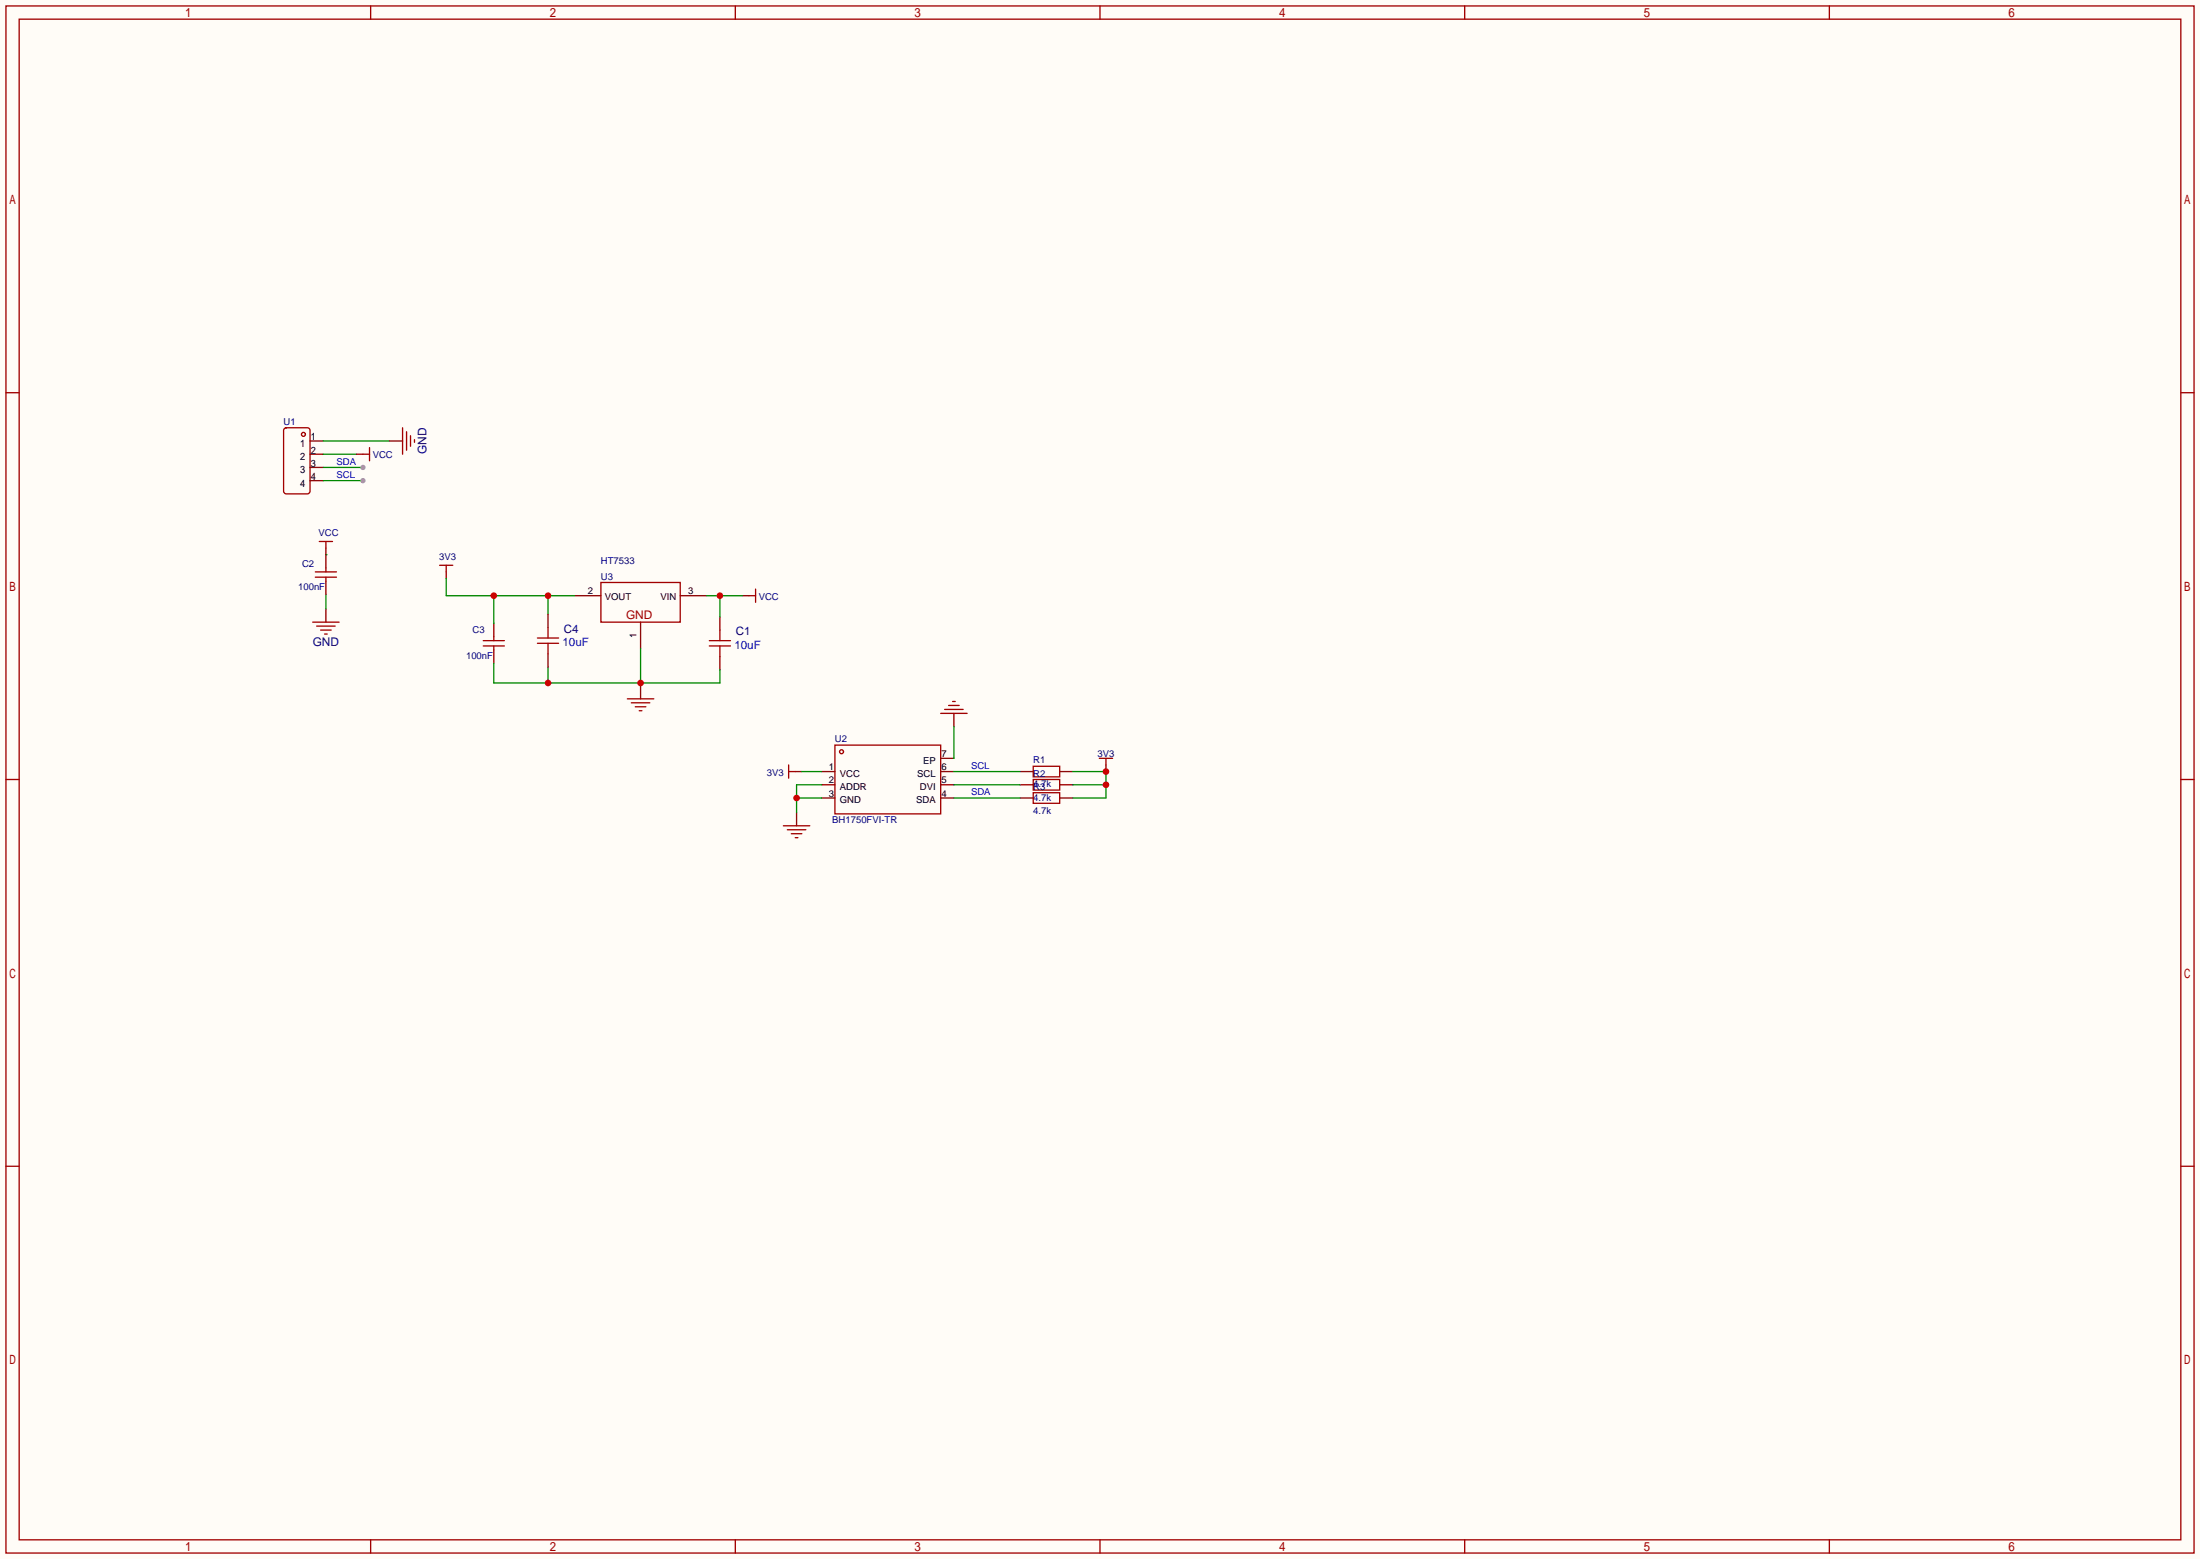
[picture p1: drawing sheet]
<svg xmlns="http://www.w3.org/2000/svg" width="423mm" height="299mm" viewBox="0 0 423 299" stroke-linecap="round" stroke-linejoin="round" font-family="sans-serif">
<path d="M0 0h422.7v299.5h-422.7z" fill="#fffcf7"/>
<g fill="none" stroke="#a10000" stroke-width=".25">
<path d="M1.1 1.1h420.4v297.2h-420.4zM3.7 3.7h415.3v292.1h-415.3zM71.2 1.1v2.6M141.3 1.1v2.6M211.3 1.1v2.6M281.4 1.1v2.6M351.5 1.1v2.6M1.1 75.4h2.6M419 75.4h2.5M54.6 82.4l.4-.2h4.1l.4 .2 .1 12-.3 .4-4.3 .1-.4-.3zM77.3 82.2v5M78.1 82.9v3.6"/>
<path d="M78.9 83.7v2M79.6 84.5v.5M115.4 111.9h15.3v7.6h-15.3zM1.1 149.7h2.6M419 149.7h2.5M1.1 224h2.6M419 224h2.5M71.2 295.8v2.5M141.3 295.8v2.5M211.3 295.8v2.5M281.4 295.8v2.5M351.5 295.8v2.5"/>
<circle cx="58.3" cy="83.4" r=".38"/>
</g>
<path d="M59.6 84.7h2.5M59.6 87.2h2.5M59.6 89.8h2.5M59.6 92.3h2.5M74.8 84.7h2.5M110.4 114.4h5M123.1 119.5v5.1M130.7 114.4h5.1" fill="none" stroke="#870000" stroke-width=".25"/>
<path d="M62.1 84.7h12.7M62.1 89.8h7.6" fill="none" stroke="#008700" stroke-width=".25"/>
<circle cx="69.7" cy="89.8" r=".51" fill="#999"/>
<path d="M62.1 92.3h7.6" fill="none" stroke="#008700" stroke-width=".25"/>
<circle cx="69.7" cy="92.3" r=".51" fill="#999"/>
<path d="M62.1 87.2h6.4M135.8 114.4h6.8M138.3 114.4v4.1" fill="none" stroke="#008700" stroke-width=".25"/>
<path d="M68.5 87.2h1.2M94.9 119.8v2.5M138.3 118.5v2.5M142.6 114.4h1.3M94.9 124.8v2.6M138.3 126.1v2.6" fill="none" stroke="#870000" stroke-width=".25"/>
<path d="M69.7 87.2h1.3M71 86v2.5M143.9 114.4h1.3M145.2 113.2v2.5M92.8 124.1h4.1M92.8 123.1h4.1M94.9 122.3v.8M94.9 124.1v.7M136.3 124.1h4M136.3 123.1h4M138.3 121v2.1M138.3 124.1v2" fill="none" stroke="#a10000" stroke-width=".25"/>
<circle cx="138.3" cy="114.4" r=".63" fill="#c00"/>
<path d="M123.1 131.7v2.5" fill="none" stroke="#870000" stroke-width=".25"/>
<path d="M120.5 134.2h5.1M121.3 135h3.5M122 135.8h2.1M122.8 136.5h.5" fill="none" stroke="#a10000" stroke-width=".25"/>
<path d="M94.9 127.4v3.8h43.4v-2.5M105.3 128.1v3.1M123.1 124.6v7.1" fill="none" stroke="#008700" stroke-width=".25"/>
<g fill="#c00">
<circle cx="123.1" cy="131.2" r=".63"/>
<circle cx="105.3" cy="131.2" r=".63"/>
</g>
<path d="M85.7 109.9v1.2" fill="none" stroke="#870000" stroke-width=".25"/>
<path d="M84.5 108.6h2.5M85.7 108.6v1.3" fill="none" stroke="#a10000" stroke-width=".25"/>
<path d="M85.7 111.1v3.3h24.7M94.9 114.4v5.4M105.3 114.4v3.6" fill="none" stroke="#008700" stroke-width=".25"/>
<g fill="#c00">
<circle cx="94.9" cy="114.4" r=".63"/>
<circle cx="105.3" cy="114.4" r=".63"/>
</g>
<g fill="none" stroke="#a10000" stroke-width=".25">
<path d="M60.1 119.5h5.1M60.6 110.9h4M60.6 109.9h4M61.3 104h2.6M62.6 104v1.3M62.6 109.1v.8M62.6 110.9v.7M60.8 120.3h3.6M61.6 121h2M62.4 121.8h.5M150.5 158.6h5.1M151.3 159.4h3.5"/>
<path d="M151.5 146.9v2.6M151.5 148.2h1.3M160.4 143.1h20.3v13.2h-20.3zM152 160.1h2.1M152.8 160.9h.5"/>
<circle cx="161.7" cy="144.4" r=".38"/>
</g>
<path d="M62.6 105.3v3.8M62.6 111.6v2.6M62.6 117v2.5M152.8 148.2h1.3M153 156.1v2.5M157.9 148.2h2.5M157.9 150.7h2.5M157.9 153.3h2.5M180.7 148.2h2.6M180.7 150.7h2.6M180.7 153.3h2.6M180.7 145.7h2.6" fill="none" stroke="#870000" stroke-width=".25"/>
<path d="M62.6 106.6h.1M62.6 114.2v2.8M153 153.3h4.9M154.1 148.2h3.8M157.9 150.7h-4.9v5.4" fill="none" stroke="#008700" stroke-width=".25"/>
<circle cx="153" cy="153.3" r=".63" fill="#c00"/>
<path d="M183.3 137v2.6M196 148.2h2.5M196 150.7h2.5M196 153.3h2.5M203.6 148.2h2.5M203.6 150.7h2.5M203.6 153.3h2.5M212.5 146.9v1.3" fill="none" stroke="#870000" stroke-width=".25"/>
<path d="M180.7 137h5.1M181.5 136.3h3.5M182.2 135.5h2.1M183 134.7h.5M198.5 147.2h5.1v2h-5.1zM198.5 149.7h5.1v2.1h-5.1zM198.5 152.3h5.1v2h-5.1zM211.2 145.7h2.5M212.5 145.7v1.2" fill="none" stroke="#a10000" stroke-width=".25"/>
<path d="M183.3 139.6v6.1M183.3 148.2h12.7M183.3 150.7h12.7M183.3 153.3h12.7M206.1 148.2h6.4v5.1h-6.4M206.1 150.7h6.4" fill="none" stroke="#008700" stroke-width=".25"/>
<g fill="#c00">
<circle cx="212.5" cy="148.2" r=".63"/>
<circle cx="212.5" cy="150.7" r=".63"/>
</g>
<path d="M103.3 123.6h4M103.3 122.6h4M105.3 120.5v2.1M105.3 123.6v2" fill="none" stroke="#a10000" stroke-width=".25"/>
<path d="M105.3 118v2.5M105.3 125.6v2.5" fill="none" stroke="#870000" stroke-width=".25"/>
<g font-size="2.3" fill="#000080">
<text x="81.9" y="87.2" transform="rotate(-90 81.9 87.2)">GND</text>
<text x="60.1" y="124.1">GND</text>
</g>
<text font-size="2.3" fill="#a00000" x="120.3" y="118.8">GND</text>
<g font-size="2.2" fill="#00f">
<text x="108.1" y="124.1">10uF</text>
<text x="141.1" y="124.6">10uF</text>
</g>
<g font-size="2.2" fill="#000080">
<text x="108.3" y="121.5">C4</text>
<text x="141.4" y="122">C1</text>
</g>
<g font-size="1.8" fill="#000080">
<text x="54.5" y="81.7">U1</text>
<text x="71.6" y="88">VCC</text>
<text x="61.2" y="103">VCC</text>
<text x="84.4" y="107.6">3V3</text>
<text x="57.3" y="113.4">100nF</text>
<text x="58" y="108.8">C2</text>
<text x="115.4" y="111.4">U3</text>
<text x="115.4" y="108.3">HT7533</text>
<text x="145.8" y="115.2">VCC</text>
<text x="90.8" y="121.5">C3</text>
<text x="89.5" y="126.6">100nF</text>
<text x="160.4" y="142.6">U2</text>
<text x="147.3" y="149">3V3</text>
<text x="198.5" y="146.7">R1</text>
<text x="198.5" y="149.2">R2</text>
<text x="210.8" y="145.4">3V3</text>
<text x="198.5" y="151.2">4.7k</text>
<text x="198.5" y="153.8">4.7k</text>
<text x="198.5" y="151.7">R3</text>
<text x="159.9" y="158.1">BH1750FVI-TR</text>
<text x="198.5" y="156.3">4.7k</text>
</g>
<g font-size="1.8" fill="#00f">
<text x="64.6" y="89.3">SDA</text>
<text x="64.6" y="91.8">SCL</text>
<text x="186.6" y="147.7">SCL</text>
<text x="186.6" y="152.8">SDA</text>
</g>
<g font-size="1.8">
<text x="112.9" y="114.2">2</text>
<text x="116.2" y="115.2">VOUT</text>
<text x="126.9" y="115.2">VIN</text>
<text x="132.2" y="114.2">3</text>
<text x="122.3" y="122.5" transform="rotate(-90 122.3 122.5)">1</text>
<text x="159.3" y="147.9">1</text>
<text x="161.3" y="149.2">VCC</text>
<text x="176.2" y="149.2">SCL</text>
<text x="177.3" y="146.7">EP</text>
<text x="180.8" y="147.9">6</text>
<text x="180.8" y="145.4">7</text>
<text x="159.3" y="150.5">2</text>
<text x="159.3" y="153">3</text>
<text x="161.3" y="151.7">ADDR</text>
<text x="161.3" y="154.3">GND</text>
<text x="176" y="154.3">SDA</text>
<text x="176.7" y="151.7">DVI</text>
<text x="180.8" y="153">4</text>
<text x="180.8" y="150.5">5</text>
</g>
</svg>
